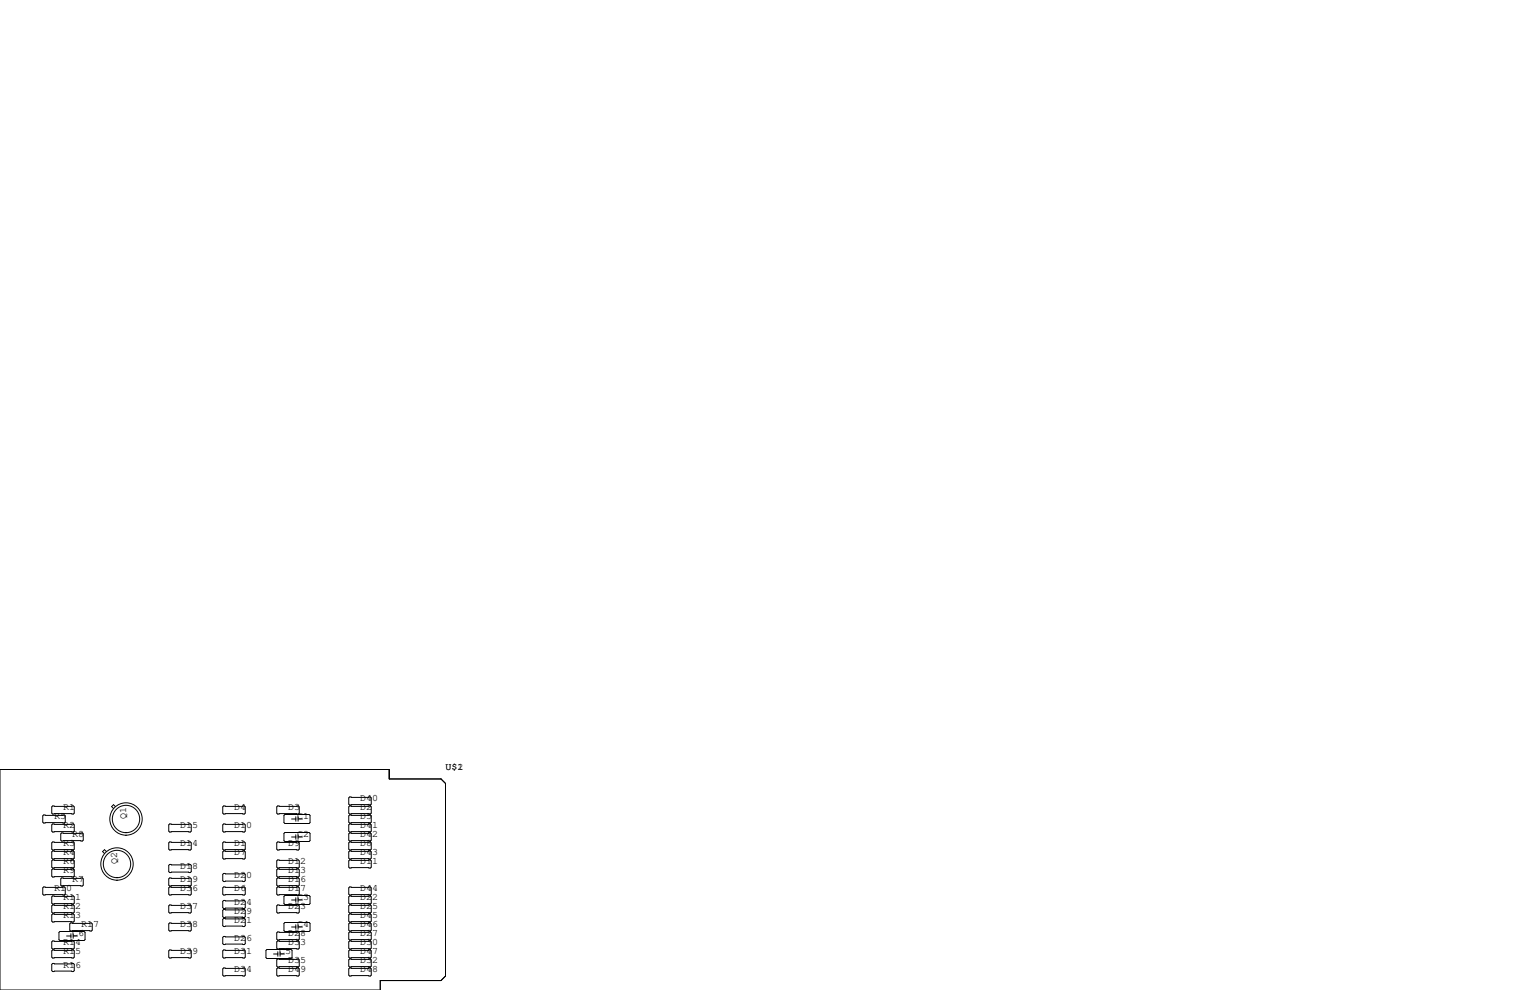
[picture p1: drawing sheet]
<svg xmlns="http://www.w3.org/2000/svg" width="432mm" height="279mm" viewBox="0 0 432 279" stroke-linecap="round" stroke-linejoin="round" font-family="sans-serif">
<g fill="none" stroke="#000" stroke-width=".28">
<path d="M0 217.2h109.9v2.6h14.6l1.2 1.3v54.4l-1.2 1.2h-17.2v2.7h-107.3zM12.3 230h5.9l.2 .3v1.7l-.2 .3h-5.9l-.2-.3v-1.7zM14.9 232.5h5.8l.3 .3v1.8l-.3 .2h-5.8l-.3-.2v-1.8zM14.9 227.5h5.8l.3 .2v1.8l-.3 .2h-5.8l-.3-.2v-1.8zM14.9 237.6h5.8l.3 .3v1.7l-.3 .3h-5.8l-.3-.3v-1.7zM17.4 235.1h5.8l.3 .2v1.8l-.3 .3h-5.8l-.3-.3v-1.8zM32.6 227.6l-.6-.5-.5 .5 .5 .6M47.9 232.5h5.8l.3 .3v1.8l-.3 .2h-5.8l-.3-.2v-1.8zM47.9 237.6h5.8l.3 .3v1.7l-.3 .3h-5.8l-.3-.3v-1.7zM63.1 227.5h5.9l.2 .2v1.8l-.2 .2h-5.9l-.2-.2v-1.8zM63.1 232.5h5.9l.2 .3v1.8l-.2 .2h-5.9l-.2-.2v-1.8zM63.1 237.6h5.9l.2 .3v1.7l-.2 .3h-5.9l-.2-.3v-1.7z"/>
<path d="M78.4 237.6h5.8l.3 .3v1.7l-.3 .3h-5.8l-.3-.3v-1.7zM78.4 227.5h5.8l.3 .2v1.8l-.3 .2h-5.8l-.3-.2v-1.8zM80.1 230.1l.3-.2h6.8l.3 .2v2.1l-.3 .2h-6.8l-.3-.2zM80.1 235.2l.3-.3h6.8l.3 .3v2l-.3 .3h-6.8l-.3-.3zM82.3 231.1h1.2M82.3 236.2h1.2M83.5 230.5v1.3M83.5 235.6v1.3M84.1 230.5v1.3M84.1 235.6v1.3M84.1 231.1h1.2M84.1 236.2h1.2"/>
<path d="M98.7 230h5.8l.3 .3v1.7l-.3 .3h-5.8l-.3-.3v-1.7zM98.7 227.5h5.8l.3 .2v1.8l-.3 .2h-5.8l-.3-.2v-1.8zM98.7 224.9h5.8l.3 .3v1.7l-.3 .3h-5.8l-.3-.3v-1.7zM98.7 232.5h5.8l.3 .3v1.8l-.3 .2h-5.8l-.3-.2v-1.8zM98.7 235.1h5.8l.3 .2v1.8l-.3 .3h-5.8l-.3-.3v-1.8zM98.7 237.6h5.8l.3 .3v1.7l-.3 .3h-5.8l-.3-.3v-1.7zM12.3 250.3h5.9l.2 .3v1.7l-.2 .3h-5.9l-.2-.3v-1.7zM14.9 255.4h5.8l.3 .3v1.7l-.3 .3h-5.8l-.3-.3v-1.7zM14.9 245.2h5.8l.3 .3v1.8l-.3 .2h-5.8l-.3-.2v-1.8zM14.9 240.2h5.8l.3 .2v1.8l-.3 .2h-5.8l-.3-.2v-1.8zM14.9 242.7h5.8l.3 .3v1.7l-.3 .3h-5.8l-.3-.3v-1.7zM14.9 252.9h5.8l.3 .2v1.8l-.3 .2h-5.8l-.3-.2v-1.8z"/>
<path d="M14.9 257.9h5.8l.3 .3v1.8l-.3 .2h-5.8l-.3-.2v-1.8zM17.4 247.8h5.8l.3 .2v1.8l-.3 .3h-5.8l-.3-.3v-1.8zM30 240.3l-.5-.5-.5 .5 .5 .6M47.6 248l.3-.2h5.8l.3 .2v1.8l-.3 .3h-5.8l-.3-.3zM47.6 250.6l.3-.3h5.8l.3 .3v1.7l-.3 .3h-5.8l-.3-.3zM47.6 255.7l.3-.3h5.8l.3 .3v1.7l-.3 .3h-5.8l-.3-.3zM47.9 244h5.8l.3 .2v1.8l-.3 .3h-5.8l-.3-.3v-1.8zM62.9 250.6l.2-.3h5.9l.2 .3v1.7l-.2 .3h-5.9l-.2-.3zM62.9 246.8l.2-.3h5.9l.2 .3v1.7l-.2 .3h-5.9l-.2-.3zM62.9 254.4l.2-.3h5.9l.2 .3v1.8l-.2 .2h-5.9l-.2-.2zM62.9 256.9l.2-.2h5.9l.2 .2v1.8l-.2 .3h-5.9l-.2-.3zM62.9 259.5l.2-.3h5.9l.2 .3v1.7l-.2 .3h-5.9l-.2-.3z"/>
<path d="M63.1 240.2h5.9l.2 .2v1.8l-.2 .2h-5.9l-.2-.2v-1.8zM78.1 255.7l.3-.3h5.8l.3 .3v1.7l-.3 .3h-5.8l-.3-.3zM78.1 250.6l.3-.3h5.8l.3 .3v1.7l-.3 .3h-5.8l-.3-.3zM78.1 248l.3-.2h5.8l.3 .2v1.8l-.3 .3h-5.8l-.3-.3zM78.1 245.5l.3-.3h5.8l.3 .3v1.8l-.3 .2h-5.8l-.3-.2zM78.4 242.7h5.8l.3 .3v1.7l-.3 .3h-5.8l-.3-.3v-1.7zM80.1 253l.3-.3h6.8l.3 .3v2l-.3 .3h-6.8l-.3-.3zM82.3 254h1.2M83.5 253.4v1.2M84.1 253.4v1.2M84.1 254h1.2M98.4 255.7l.3-.3h5.8l.3 .3v1.7l-.3 .3h-5.8l-.3-.3z"/>
<path d="M98.4 250.6l.3-.3h5.8l.3 .3v1.7l-.3 .3h-5.8l-.3-.3zM98.4 253.1l.3-.2h5.8l.3 .2v1.8l-.3 .2h-5.8l-.3-.2zM98.4 258.2l.3-.3h5.8l.3 .3v1.8l-.3 .2h-5.8l-.3-.2zM98.7 240.2h5.8l.3 .2v1.8l-.3 .2h-5.8l-.3-.2v-1.8zM98.7 242.7h5.8l.3 .3v1.7l-.3 .3h-5.8l-.3-.3v-1.7zM14.6 265.8l.3-.2h5.8l.3 .2v1.8l-.3 .2h-5.8l-.3-.2zM14.6 272.2l.3-.3h5.8l.3 .3v1.7l-.3 .3h-5.8l-.3-.3zM14.9 268.1h5.8l.3 .3v1.7l-.3 .3h-5.8l-.3-.3v-1.7zM16.9 262.9h6.8l.3 .2v2.1l-.3 .2h-6.8l-.3-.2v-2.1zM18.8 264.2h1.2M19.9 260.5h5.9l.2 .2v1.8l-.2 .3h-5.9l-.2-.3v-1.8zM20 263.5v1.3"/>
<path d="M20.7 264.2h1.1M20.7 263.5v1.3M47.6 268.4l.3-.3h5.8l.3 .3v1.7l-.3 .3h-5.8l-.3-.3zM47.6 260.7l.3-.2h5.8l.3 .2v1.8l-.3 .3h-5.8l-.3-.3zM62.9 268.4l.2-.3h5.9l.2 .3v1.7l-.2 .3h-5.9l-.2-.3zM62.9 264.5l.2-.2h5.9l.2 .2v1.8l-.2 .3h-5.9l-.2-.3zM62.9 273.4l.2-.2h5.9l.2 .2v1.8l-.2 .3h-5.9l-.2-.3zM75.1 268.2l.2-.2h6.9l.2 .2v2.1l-.2 .2h-6.9l-.2-.2zM77.2 269.2h1.2M78.1 270.9l.3-.3h5.8l.3 .3v1.8l-.3 .2h-5.8l-.3-.2zM78.1 273.4l.3-.2h5.8l.3 .2v1.8l-.3 .3h-5.8l-.3-.3zM78.1 263.3l.3-.3h5.8l.3 .3v1.7l-.3 .3h-5.8l-.3-.3z"/>
<path d="M78.1 265.8l.3-.2h5.8l.3 .2v1.8l-.3 .2h-5.8l-.3-.2zM78.4 268.6v1.3M79 268.6v1.3M79 269.2h1.3M80.1 260.6l.3-.3h6.8l.3 .3v2l-.3 .3h-6.8l-.3-.3zM82.3 261.6h1.2M83.5 261v1.3M84.1 261v1.3M84.1 261.6h1.2M98.4 268.4l.3-.3h5.8l.3 .3v1.7l-.3 .3h-5.8l-.3-.3zM98.4 260.7l.3-.2h5.8l.3 .2v1.8l-.3 .3h-5.8l-.3-.3zM98.4 263.3l.3-.3h5.8l.3 .3v1.7l-.3 .3h-5.8l-.3-.3z"/>
<path d="M98.4 265.8l.3-.2h5.8l.3 .2v1.8l-.3 .2h-5.8l-.3-.2zM98.4 270.9l.3-.3h5.8l.3 .3v1.8l-.3 .2h-5.8l-.3-.2zM98.4 273.4l.3-.2h5.8l.3 .2v1.8l-.3 .3h-5.8l-.3-.3z"/>
<circle cx="35.6" cy="231.1" r="4.6"/>
<circle cx="35.6" cy="231.1" r="3.9"/>
<circle cx="33" cy="243.8" r="4.6"/>
<circle cx="33" cy="243.8" r="3.9"/>
</g>
<g font-size="2.8">
<text x="125.7" y="217.2">U$1</text>
<text x="129.1" y="217.2">2</text>
<text x="101.6" y="226.1">D40</text>
<text x="15.2" y="231.1">R5</text>
<text x="17.8" y="228.6">R1</text>
<text x="17.8" y="233.7">R2</text>
<text x="35.6" y="231.1" transform="rotate(-90 35.6 231.1)">Q1</text>
<text x="50.8" y="233.7">D15</text>
<text x="66" y="228.6">D4</text>
<text x="66" y="233.7">D10</text>
<text x="81.3" y="228.6">D3</text>
<text x="83.8" y="231.1">C1</text>
<text x="101.6" y="228.6">D2</text>
<text x="101.6" y="233.7">D41</text>
<text x="101.6" y="231.1">D5</text>
<text x="17.8" y="238.8">R3</text>
<text x="20.3" y="236.2">R8</text>
<text x="50.8" y="238.8">D14</text>
<text x="66" y="238.8">D1</text>
<text x="81.3" y="238.8">D9</text>
<text x="83.8" y="236.2">C2</text>
<text x="101.6" y="238.8">D8</text>
<text x="101.6" y="236.2">D42</text>
<text x="17.8" y="241.3">R4</text>
<text x="17.8" y="243.8">R6</text>
<text x="33" y="243.8" transform="rotate(-90 33 243.8)">Q2</text>
<text x="50.8" y="245.1">D18</text>
<text x="66" y="241.3">D7</text>
<text x="81.3" y="243.8">D12</text>
<text x="101.6" y="241.3">D43</text>
<text x="101.6" y="243.8">D11</text>
<text x="15.2" y="251.5">R10</text>
<text x="17.8" y="246.4">R9</text>
<text x="20.3" y="248.9">R7</text>
<text x="50.8" y="251.5">D36</text>
<text x="50.8" y="248.9">D19</text>
<text x="66" y="247.6">D20</text>
<text x="66" y="251.5">D6</text>
<text x="81.3" y="246.4">D13</text>
<text x="81.3" y="251.5">D17</text>
<text x="81.3" y="248.9">D16</text>
<text x="101.6" y="251.5">D44</text>
<text x="17.8" y="254">R11</text>
<text x="17.8" y="256.5">R12</text>
<text x="50.8" y="256.5">D37</text>
<text x="66" y="257.8">D29</text>
<text x="66" y="255.3">D24</text>
<text x="81.3" y="256.5">D23</text>
<text x="83.8" y="254">C3</text>
<text x="101.6" y="254">D22</text>
<text x="101.6" y="256.5">D25</text>
<text x="17.8" y="259.1">R13</text>
<text x="22.9" y="261.6">R17</text>
<text x="50.8" y="261.6">D38</text>
<text x="66" y="260.3">D21</text>
<text x="83.8" y="261.6">C4</text>
<text x="101.6" y="261.6">D46</text>
<text x="101.6" y="259.1">D45</text>
<text x="17.8" y="269.2">R15</text>
<text x="17.8" y="266.7">R14</text>
<text x="20.3" y="264.2">C6</text>
<text x="50.8" y="269.2">D39</text>
<text x="66" y="269.2">D31</text>
<text x="66" y="265.4">D26</text>
<text x="78.7" y="269.2">C5</text>
<text x="81.3" y="266.7">D33</text>
<text x="81.3" y="264.2">D28</text>
<text x="101.6" y="264.2">D27</text>
<text x="101.6" y="269.2">D47</text>
<text x="101.6" y="266.7">D30</text>
<text x="17.8" y="273">R16</text>
<text x="66" y="274.3">D34</text>
<text x="81.3" y="271.8">D35</text>
<text x="81.3" y="274.3">D49</text>
<text x="101.6" y="271.8">D32</text>
<text x="101.6" y="274.3">D48</text>
</g>
</svg>
